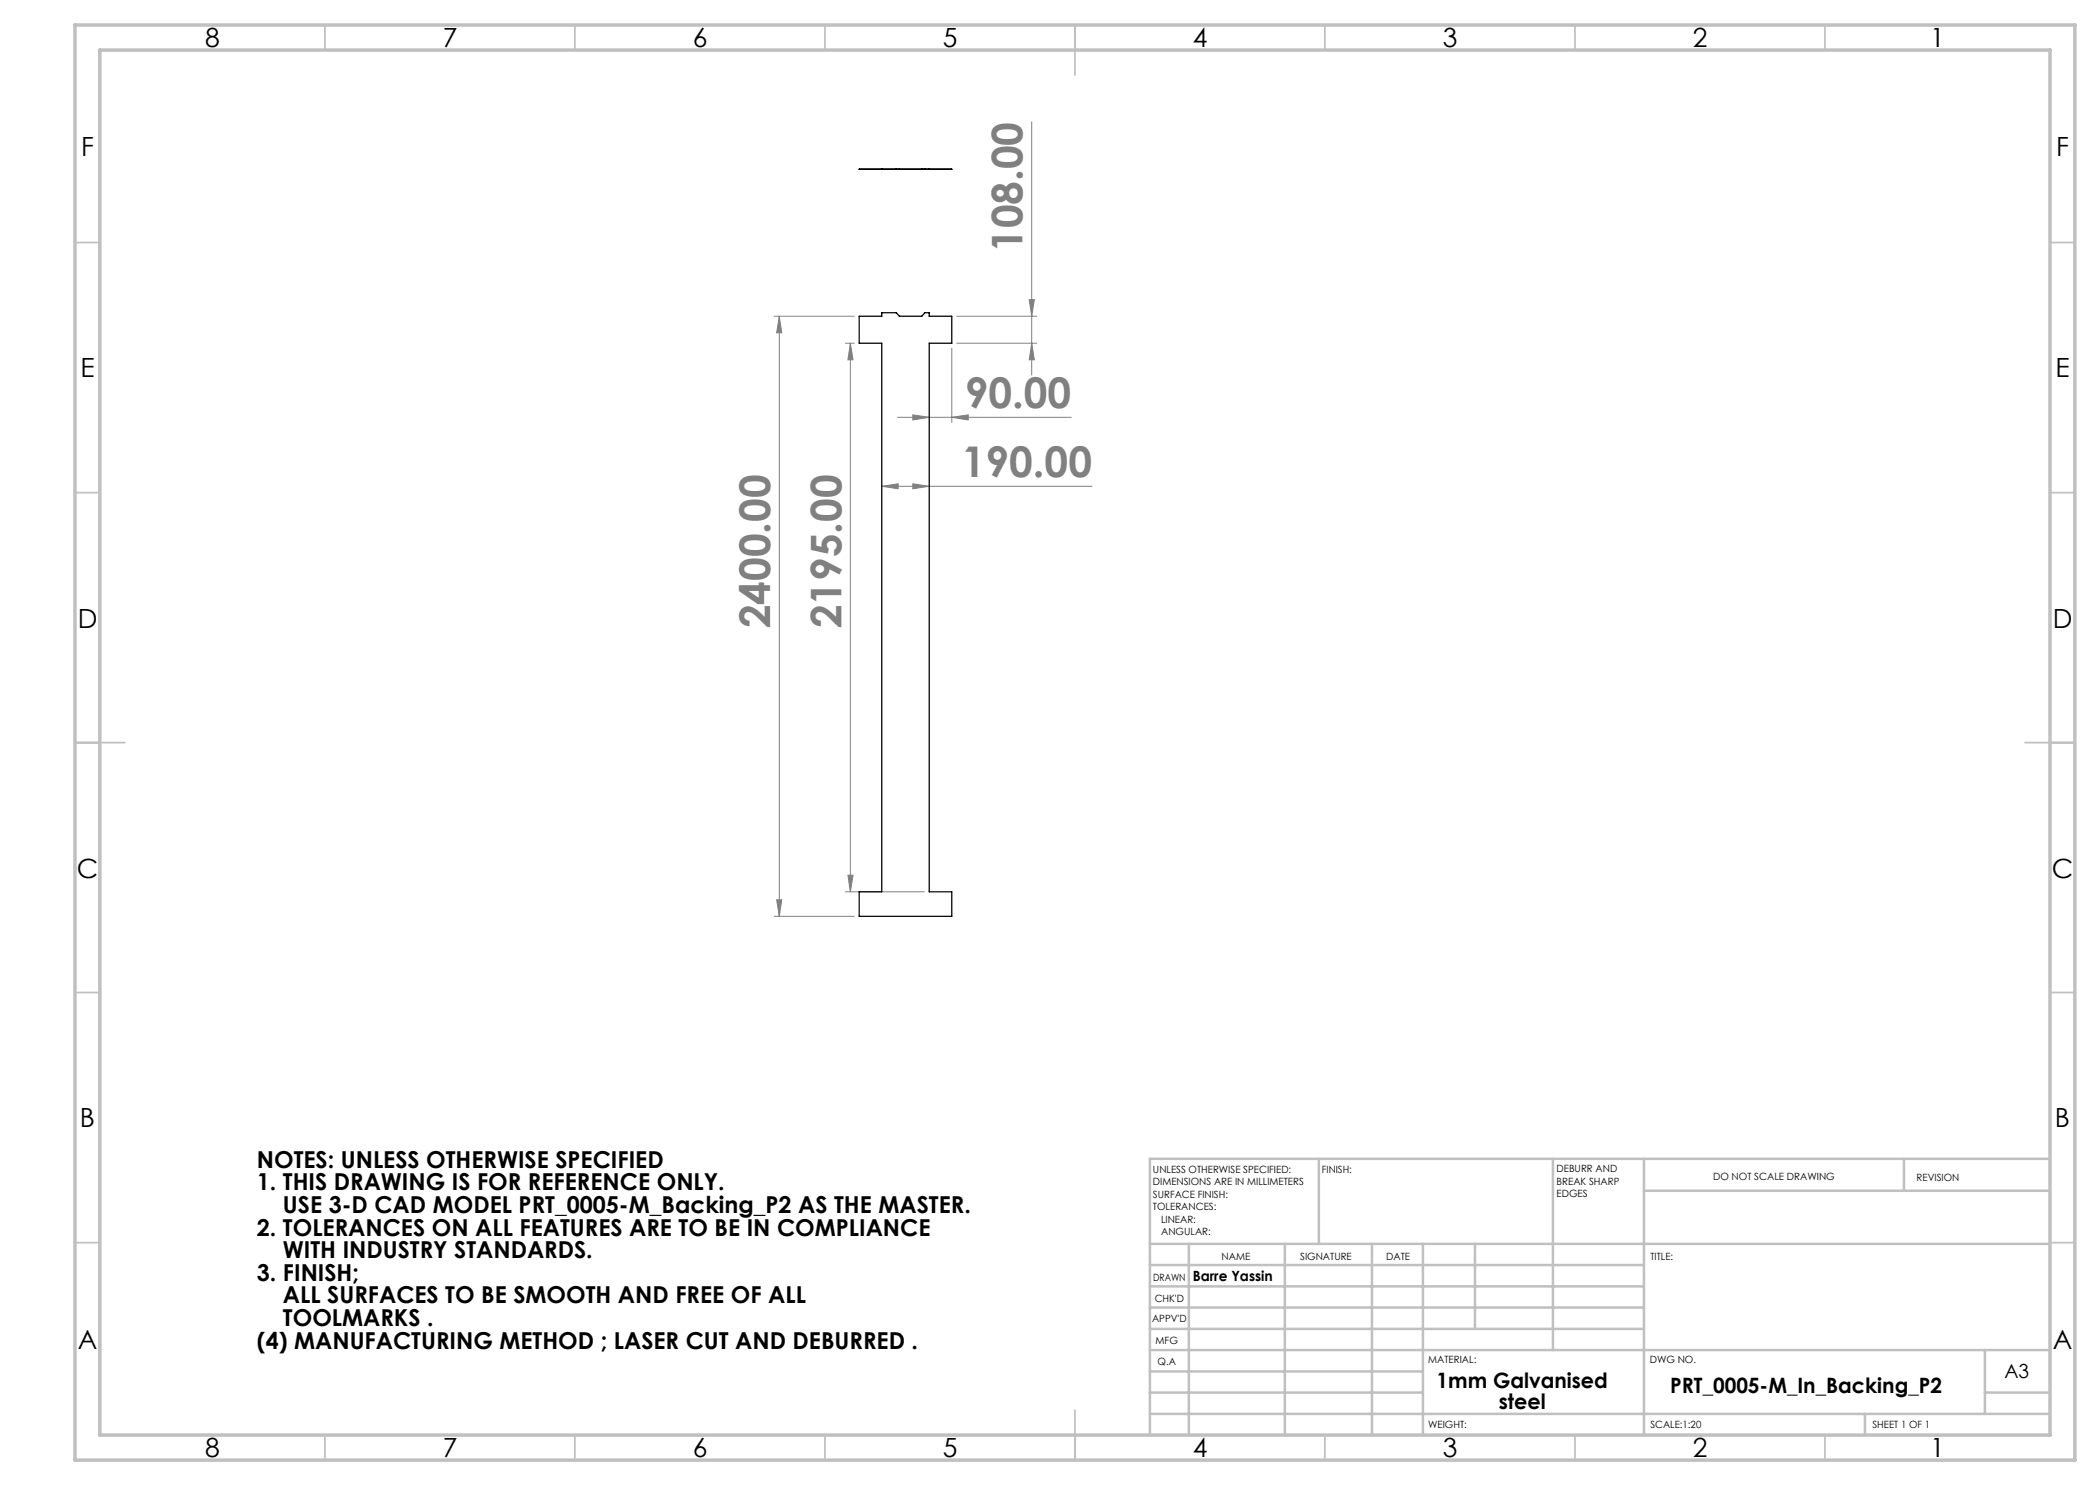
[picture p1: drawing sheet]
<svg xmlns="http://www.w3.org/2000/svg" width="420mm" height="297mm" viewBox="0 0 420 297" stroke-linecap="round" stroke-linejoin="round" font-family="sans-serif">
<g fill="none" stroke="#808080" stroke-width=".2">
<path d="M206.3 24.4v50.6M205.8 59.9h1.1l-.6 3.3zM154.8 63.2h16.1M155.9 63.2l.5 3.4h-1.1zM155.9 63.2v120.1M169.1 68.6h1.8M170.1 68.6l.5 3.4h-1zM170.1 68.6v109.8M190.4 69.6v14.9M191.3 68.6h16.1M191.3 63.2h16.1M206.3 68.6l.6 3.4h-1.1z"/>
<path d="M176.4 97.3l3.2-.5v1zM176.4 97.3h42M179.5 83.5h34.7M182.6 96.8l3.2 .5-3.2 .5zM182.6 83l3.2 .5-3.2 .5zM190.4 83.5l3.2-.5v1zM155.3 179.9h1.1l-.5 3.4zM169.1 178.4h15.8M169.6 175h1l-.5 3.4zM154.8 183.3h16.1"/>
</g>
<g fill="none" stroke="#c0c0c0" stroke-width=".35">
<path d="M65 5v5M115 5v5M165 5v5M215 5v10M265 5v5M315 5v5M365 5v5M15 48.5h5M410 48.5h5M15 98.5h5M410 98.5h5M15 148.5h10"/>
<path d="M405 148.5h10M15 198.5h5M410 198.5h5M15 248.5h5M410 248.5h5M65 287v5M115 287v5M165 287v5M215 282v10M265 287v5M315 287v5M365 287v5"/>
</g>
<g fill="none" stroke="#c0c0c0" stroke-width=".5">
<path d="M263.8 231.8v17M310.6 231.8v38.2M328.8 231.8v55.2M328.8 238.2h81.2M380.8 231.8v6.4M410 231.8h-180v55.2M230 248.8h180M230 257.3h98.8M230 253h98.8M237.8 248.8v38.2M257 248.8v38.2M274.4 248.8v38.2"/>
<path d="M284.6 248.8v38.2M295 248.8v17M230 265.8h98.8M230 261.5h98.8M230 278.5h54.6M230 274.3h54.6M230 270h180M397 278.5h13M397 270v12.8M230 282.8h180M373 282.8v4.2"/>
</g>
<path d="M15 5h400v287h-400zM20 10h390v277h-390z" fill="none" stroke="#c0c0c0" stroke-width=".7"/>
<g fill="#808080">
<path d="M176.4 97.3l3.2-.5v1zM182.6 96.8l3.2 .5-3.2 .5zM182.6 83l3.2 .5-3.2 .5zM190.4 83.5l3.2-.5v1z"/>
<path d="M206.3 68.6l.6 3.4h-1.1zM205.8 59.9h1.1l-.6 3.3zM169.6 175h1l-.5 3.4zM170.1 68.6l.5 3.4h-1z"/>
<path d="M155.9 63.2l.5 3.4h-1.1zM155.3 179.9h1.1l-.5 3.4z"/>
</g>
<path d="M171.8 33.8v.1M171.8 33.8h18.6M176.4 33.8v.1M179.2 33.8v.1M179.9 33.8v.1M184.4 33.8v.1M185 33.8v.1M185.8 33.8v.1M190.4 33.8v.1M171.8 63.2h4.6v-.7h2.8l.7 .7h4.5l.6-.7h.8v.7h4.6v5.4h-4.6v109.8h4.6v4.9h-18.6v-4.9h4.6v-109.8h-4.6z" fill="none" stroke="#000" stroke-width=".25"/>
<g font-size="8.5" fill="#808080">
<text x="204.5" y="50.4" transform="rotate(-90 204.5 50.4)">108.00</text>
<text x="192.9" y="81.6">90.00</text>
<text x="192.3" y="95.4">190.00</text>
<text x="154" y="125.7" transform="rotate(-90 154 125.7)">2400.00</text>
<text x="168.3" y="125.7" transform="rotate(-90 168.3 125.7)">2195.00</text>
</g>
<g font-size="5.3">
<text x="41" y="9.5">8</text>
<text x="88.5" y="9.5">7</text>
<text x="138.5" y="9.5">6</text>
<text x="188.5" y="9.5">5</text>
<text x="238.5" y="9.5">4</text>
<text x="288.5" y="9.5">3</text>
<text x="338.5" y="9.5">2</text>
<text x="386" y="9.5">1</text>
<text x="16.2" y="31.2">F</text>
<text x="411.2" y="31.2">F</text>
<text x="16.1" y="75.5">E</text>
<text x="411.1" y="75.5">E</text>
<text x="15.5" y="125.5">D</text>
<text x="410.5" y="125.5">D</text>
<text x="15.4" y="175.5">C</text>
<text x="410.4" y="175.5">C</text>
<text x="16" y="225.5">B</text>
<text x="411" y="225.5">B</text>
<text x="15.5" y="269.7">A</text>
<text x="410.5" y="269.7">A</text>
<text x="41" y="291.5">8</text>
<text x="88.5" y="291.5">7</text>
<text x="138.5" y="291.5">6</text>
<text x="188.5" y="291.5">5</text>
<text x="238.5" y="291.5">4</text>
<text x="288.5" y="291.5">3</text>
<text x="338.5" y="291.5">2</text>
<text x="386" y="291.5">1</text>
</g>
<g font-size="4.7">
<text x="51.4" y="233.5">NOTES: UNLESS OTHERWISE SPECIFIED</text>
<text x="51.4" y="238.1">1. THIS DRAWING IS FOR REFERENCE ONLY.</text>
<text x="56.6" y="242.6">USE 3-D CAD MODEL PRT_0005-M_Backing_P2 AS THE MASTER.</text>
<text x="51.4" y="247.1">2. TOLERANCES ON ALL FEATURES ARE TO BE IN COMPLIANCE</text>
<text x="56.6" y="251.6">WITH INDUSTRY STANDARDS.</text>
<text x="51.4" y="256.2">3. FINISH;</text>
<text x="56.6" y="260.7">ALL SURFACES TO BE SMOOTH AND FREE OF ALL</text>
<text x="51.4" y="269.7">(4) MANUFACTURING METHOD ; LASER CUT AND DEBURRED .</text>
<text x="56.6" y="265.2">TOOLMARKS .</text>
</g>
<g font-size="4.2">
<text x="287.3" y="277.6">1mm Galvanised</text>
<text x="299.7" y="281.9">steel</text>
<text x="334" y="278.6">PRT_0005-M_In_Backing_P2</text>
</g>
<text font-size="3.9" x="400.9" y="275.5">A3</text>
<text font-size="2.8" x="238.5" y="256.1">Barre Yassin</text>
<g font-size="2">
<text x="230.6" y="234.6">UNLESS OTHERWISE SPECIFIED:</text>
<text x="230.6" y="237.1">DIMENSIONS ARE IN MILLIMETERS</text>
<text x="230.6" y="239.6">SURFACE FINISH:</text>
<text x="264.4" y="234.6">FINISH:</text>
<text x="311.3" y="234.5">DEBURR AND</text>
<text x="311.3" y="237">BREAK SHARP</text>
<text x="311.3" y="239.5">EDGES</text>
<text x="342.6" y="236">DO NOT SCALE DRAWING</text>
<text x="383.3" y="236.2">REVISION</text>
<text x="230.6" y="242.1">TOLERANCES:</text>
<text x="232.2" y="244.6">LINEAR:</text>
<text x="232.2" y="247.1">ANGULAR:</text>
<text x="244.3" y="252">NAME</text>
<text x="260" y="251.9">SIGNATURE</text>
<text x="277.2" y="251.9">DATE</text>
<text x="330.1" y="251.9">TITLE:</text>
<text x="230.6" y="256.1">DRAWN</text>
<text x="230.9" y="260.3">CHK'D</text>
<text x="230.4" y="264.4">APPV'D</text>
<text x="231.1" y="268.8">MFG</text>
<text x="231.5" y="273">Q.A</text>
<text x="285.6" y="272.5">MATERIAL:</text>
<text x="330" y="272.5">DWG NO.</text>
<text x="285.6" y="285.5">WEIGHT:</text>
<text x="330.1" y="285.6">SCALE:1:20</text>
<text x="374.5" y="285.6">SHEET 1 OF 1</text>
</g>
</svg>
